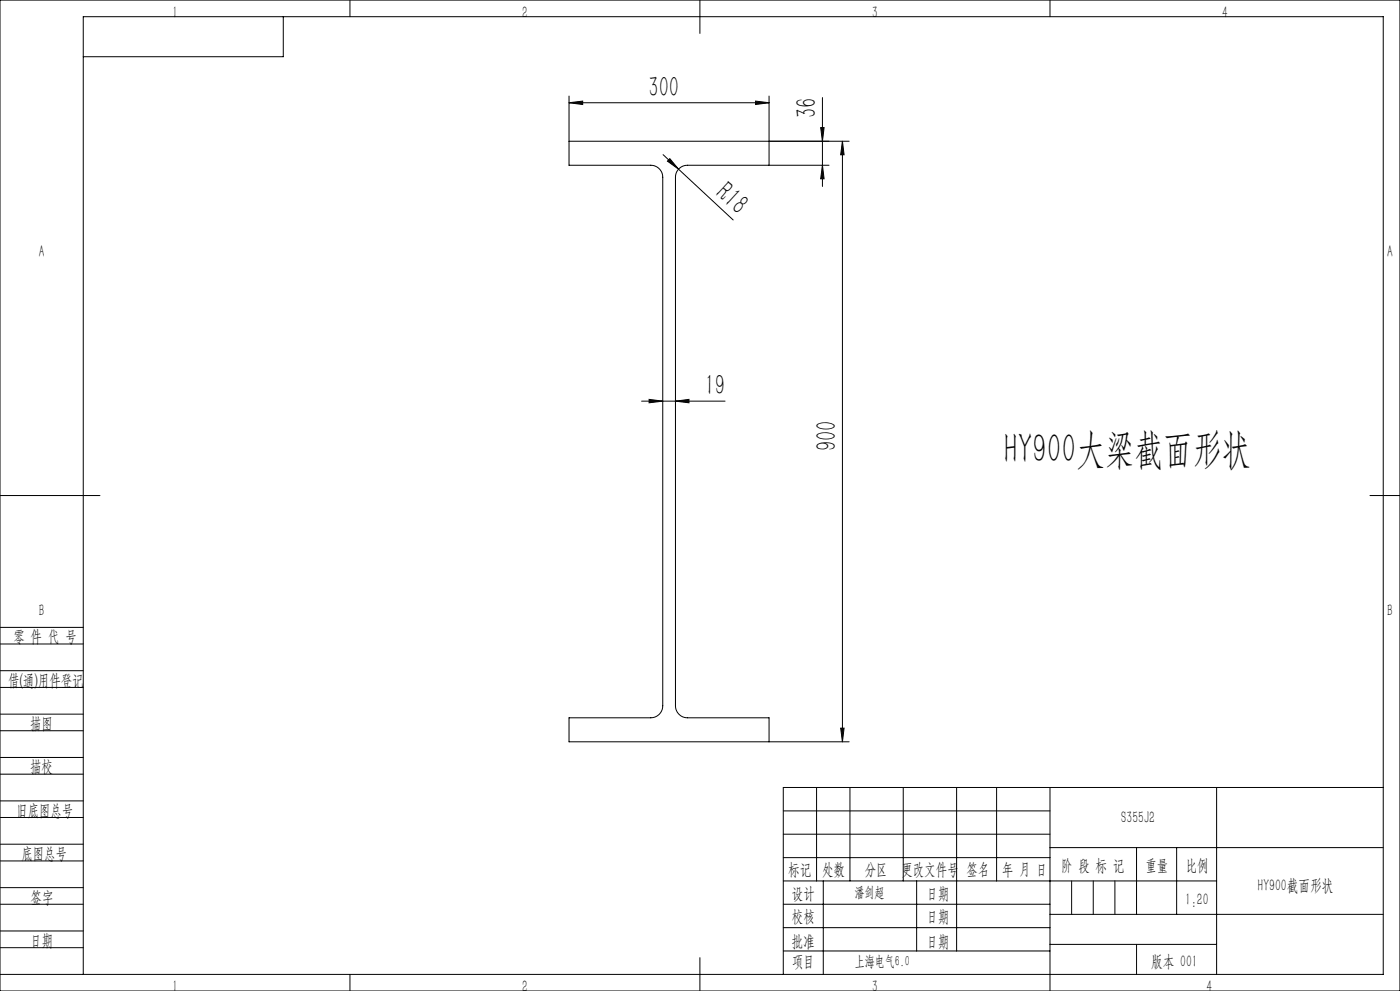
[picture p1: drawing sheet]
<svg xmlns="http://www.w3.org/2000/svg" width="420mm" height="297mm" viewBox="0 0 420 297" stroke-linecap="round" stroke-linejoin="round" font-family="sans-serif">
<g fill="none" stroke="#000" stroke-width=".3">
<path d="M0 0h420v297h-420zM85 5v12h-60M105 0v5M210 0v10M315 0v5M170.7 30.8l4.1-.5v1zM170.7 28.8v20.7h24.5a3.6 3.6 0 0 1 3.6 3.6v158.4a3.6 3.6 0 0 1-3.6 3.6h-24.5v7.2h84M170.7 30.8h60M226.7 30.3l4 .5-4 .5zM230.7 28.8v20.7M246.2 38.2h1l-.5 4.1zM246.7 29.2v26.7"/>
<path d="M198.9 46.4l4.7 4.3M200.9 47.6l2.7 3.1-3.4-2.4zM203.6 50.7l16.4 15.2M246.7 49.5l.5 4.1h-1zM248.7 49.5h-42.5a3.6 3.6 0 0 0-3.6 3.6v158.4a3.6 3.6 0 0 0 3.6 3.6h24.5v7.2M252.7 42.3v180M252.7 42.3l.5 4.1h-1zM254.7 42.3h-84M194.7 119.7l4.1 .5-4.1 .5zM192.5 120.2h25M202.6 120.2l4.1-.5v1zM0 148.5h30"/>
<path d="M411 148.5h9M0 193h25M0 188h25M0 206h25M0 201h25M0 219h25M0 214h25M252.2 218.2h1l-.5 4.1zM0 232h25M0 227h25M245 236v28M255 236v28"/>
<path d="M271 236v28M287 236v49M299 236v28M315 236v61M365 236v56M415 236h-180v56M0 245h25M0 240h25M0 258h25M0 253h25M235 257h80M235 243h80"/>
<path d="M235 250h80M315 254h100M341 254v20M353 254v20M0 271h25M0 266h25M0 279h25M235 271h80M235 264h130M235 278h80M247 264v28M275 264v21"/>
<path d="M315 274h100M0 284h25M0 292h415v-287h-390v287M105 292v5M210 287v10M235 285h80M315 283h50"/>
</g>
<path d="M321.5 264v10M328 264v10M334.5 264v10M341 283v9" fill="none" stroke="#0a0605" stroke-width=".3"/>
<g fill="#000">
<path d="M200.9 47.6l2.7 3.1-3.4-2.4z"/>
<path d="M226.7 30.3l4 .5-4 .5zM170.7 30.8l4.1-.5v1z"/>
<path d="M246.7 49.5l.5 4.1h-1zM246.2 38.2h1l-.5 4.1z"/>
<path d="M252.7 42.3l.5 4.1h-1zM252.2 218.2h1l-.5 4.1z"/>
<path d="M194.7 119.7l4.1 .5-4.1 .5zM202.6 120.2l4.1-.5v1z"/>
</g>
<text font-size="12.5" x="301" y="138.6">HY900大梁截面形状</text>
<g font-size="8.8">
<text x="194.6" y="29">300</text>
<text x="245" y="35.4" transform="rotate(-90 245 35.4)">36</text>
<text x="214.4" y="58.4" transform="rotate(42 214.4 58.4)">R18</text>
<text x="211.4" y="118.5">19</text>
<text x="251" y="135.2" transform="rotate(-90 251 135.2)">900</text>
</g>
<g font-size="5">
<text x="51.7" y="5.3">1</text>
<text x="156.7" y="5.3">2</text>
<text x="261.7" y="5.3">3</text>
<text x="366.6" y="5.3">4</text>
<text x="11.6" y="77">A</text>
<text x="416.1" y="77">A</text>
<text x="11.7" y="184.8">B</text>
<text x="416.2" y="184.8">B</text>
<text x="4" y="192.4">零 件 代 号</text>
<text x="2.5" y="205.5">借(通)用件登记</text>
<text x="9.1" y="218.5">描图</text>
<text x="9.1" y="231.5">描校</text>
<text x="5" y="244.5">旧底图总号</text>
<text x="336.4" y="246.5">S355J2</text>
<text x="6.5" y="257.5">底图总号</text>
<text x="236.5" y="262.3">标记</text>
<text x="246.6" y="262.3">处数</text>
<text x="259.4" y="262.3">分区</text>
<text x="270.4" y="262.3">更改文件号</text>
<text x="289.9" y="262.3">签名</text>
<text x="300.7" y="262.3">年 月 日</text>
<text x="318.3" y="261">阶 段 标 记</text>
<text x="343.6" y="261">重量</text>
<text x="355.7" y="261">比例</text>
<text x="237.6" y="269.3">设计</text>
<text x="278.1" y="269.3">日期</text>
<text x="377.3" y="266.9">HY900截面形状</text>
<text x="9.2" y="270.5">签字</text>
<text x="355.6" y="271.1">1:20</text>
<text x="237.6" y="276.4">校核</text>
<text x="278.1" y="276.4">日期</text>
<text x="9.2" y="283.6">日期</text>
<text x="237.5" y="283.7">批准</text>
<text x="278.1" y="283.7">日期</text>
<text x="237.6" y="289.8">项目</text>
<text x="345.3" y="289.8">版本 001</text>
<text x="51.7" y="297.3">1</text>
<text x="156.7" y="297.3">2</text>
<text x="261.7" y="297.3">3</text>
<text x="362" y="297.2">4</text>
</g>
<g font-size="4.4">
<text x="256.4" y="268.9">潘剑超</text>
<text x="256.5" y="289.5">上海电气6.0</text>
</g>
</svg>
